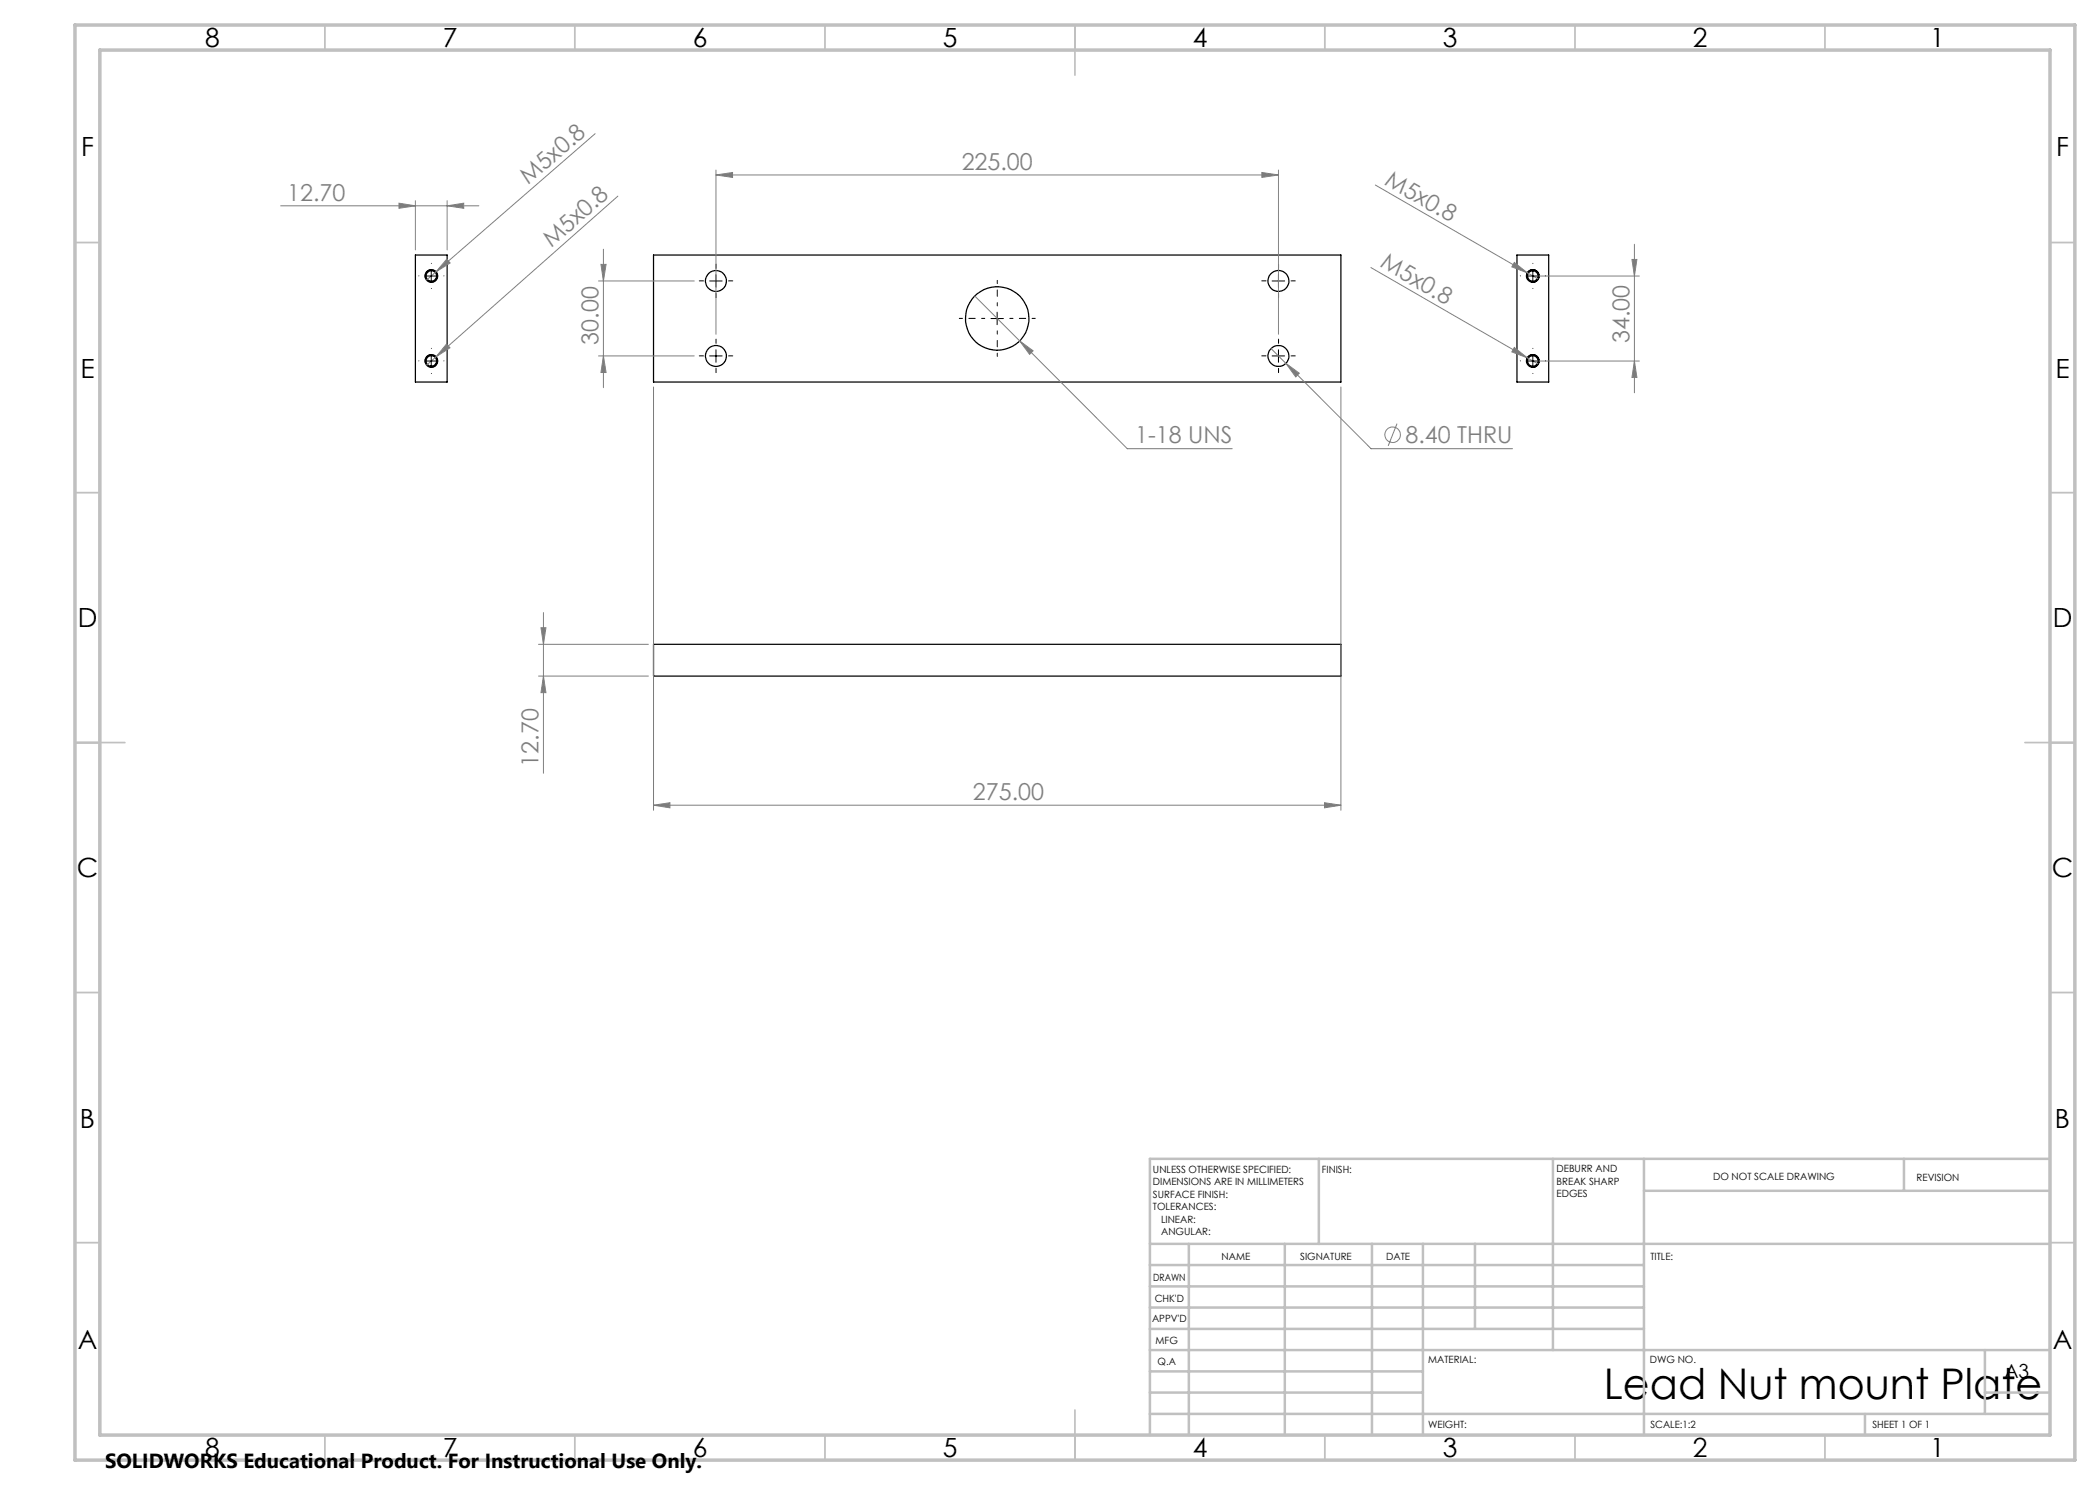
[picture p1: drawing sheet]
<svg xmlns="http://www.w3.org/2000/svg" width="420mm" height="297mm" viewBox="0 0 420 297" stroke-linecap="round" stroke-linejoin="round" font-family="sans-serif">
<g fill="none" stroke="#000" stroke-width=".25">
<path d="M83.1 51h6.3v25.4h-6.3zM130.7 51h137.5v25.4h-137.5zM303.4 51h6.3v25.4h-6.3zM306.4 54.1h.3M86.1 73.2h.3M130.7 128.9h137.5v6.3h-137.5z"/>
<circle cx="86.3" cy="55.2" r="1.26"/>
<circle cx="86.3" cy="55.2" r="1.05"/>
<circle cx="143.2" cy="56.2" r="2.1"/>
<circle cx="255.7" cy="56.2" r="2.1"/>
<circle cx="306.5" cy="55.2" r="1.27"/>
<circle cx="306.6" cy="55.2" r="1.04"/>
<circle cx="86.3" cy="72.2" r="1.26"/>
<circle cx="86.3" cy="72.2" r="1.05"/>
<circle cx="143.2" cy="71.2" r="2.1"/>
<circle cx="199.4" cy="63.7" r="6.3"/>
<circle cx="255.7" cy="71.2" r="2.09"/>
<circle cx="306.6" cy="72.2" r="1.26"/>
<circle cx="306.6" cy="72.2" r="1.04"/>
</g>
<g fill="none" stroke="#808080" stroke-width=".2">
<path d="M119 26.7l-31.8 27.7M123.6 39.2l-36.4 32.2M143.2 35l3.3-.5v1zM143.2 34v32.8M143.2 35h112.5M252.4 34.5l3.3 .5-3.3 .5zM255.7 34v32.8M275.1 37l30.4 17.6M56.1 41.2h39.7M79.8 40.6l3.3 .6-3.3 .5zM83.1 40.1v9.9M87.2 54.4l-1.9 1.6"/>
<path d="M89.4 51.8l.6 .8-2.8 1.8zM89.4 41.2l3.3-.6v1.1zM89.4 40.1v9.9M119.7 56.2h19.2M120.2 52.9h1l-.5 3.3zM120.7 49.8v27.7M194.9 59.2l9 9M274.2 53.5l31.3 18.1M302.9 52.5l2.6 2.1-3.1-1.2zM305.5 54.6l2.2 1.2M307.6 55.2h20.3M326.4 51.9h1l-.5 3.3z"/>
<path d="M326.9 48.9v29.7M87.2 71.4l-1.9 1.6M89.3 68.8l.7 .8-2.8 1.8zM119.7 71.2h19.2M120.7 71.2l.5 3.3h-1zM130.7 77.4v84.7M203.9 68.2l2.7 2-.7 .7zM203.9 68.2l21.6 21.5h21M254.2 69.7l3 3M257.2 72.7l2.7 1.9-.7 .8zM257.2 72.7l17 17h28.3M268.2 77.4v84.7"/>
<path d="M302.9 69.5l2.6 2.1-3.1-1.2zM305.5 71.6l2.2 1.2M307.6 72.2h20.3M326.9 72.2l.5 3.3h-1zM279.4 84.7l-1.8 4.5M107.7 128.9h22M107.7 135.2h22M108.2 125.6h1l-.5 3.3zM108.7 135.2l.5 3.3h-1zM108.7 122.5v32.2M130.7 161l3.3-.5v1.1zM130.7 161h137.5"/>
<path d="M264.9 160.5l3.3 .5-3.3 .6z"/>
<circle cx="278.5" cy="87" r="1.55"/>
</g>
<g fill="none" stroke="#000" stroke-width=".2">
<path d="M85 55.2h2.5M85.1 55.5a1.26 1.26 0 0 1 1.1-1.6 1.26 1.26 0 0 1 1.3 1.4 1.26 1.26 0 0 1-1.6 1.1M86.3 53.9v2.5M141.9 56.2h2.5M143.2 55v2.4M254.4 56.2h2.5M255.7 55v2.4M305.3 55.2h2.5M305.4 55.5a1.25 1.25 0 0 1 1.1-1.5 1.25 1.25 0 0 1 1.3 1.3 1.25 1.25 0 0 1-1.6 1.1M306.6 53.9v2.5M85 72.2h2.5M85.1 72.5a1.26 1.26 0 0 1 1.1-1.6 1.26 1.26 0 0 1 1.3 1.4 1.26 1.26 0 0 1-1.6 1.1"/>
<path d="M86.3 70.9v2.5M141.9 71.2h2.5M143.2 70v2.5M198.2 63.7h2.5M199.4 62.4v2.5M254.4 71.2h2.5M255.7 70v2.5M305.3 72.2h2.5M305.4 72.5a1.25 1.25 0 0 1 1.1-1.5 1.25 1.25 0 0 1 1.3 1.3 1.25 1.25 0 0 1-1.6 1.1M306.6 70.9v2.5"/>
</g>
<path d="M197 63.7h-5.1M199.5 61.2v-5.1M199.5 66.2v5.1M202 63.7h5.1" fill="none" stroke="#000" stroke-width=".2" stroke-dasharray="15.2 1.3 1.3 1.3" stroke-dashoffset="14.6"/>
<g fill="none" stroke="#000" stroke-width=".2" stroke-dasharray="15.2 1.3 1.3 1.3">
<path d="M83.8 55.2h.1M86.3 52.7h.1M86.3 57.7h.1M88.8 55.2h.1M140.7 56.2h-.8M143.2 53.7v-.9M143.2 58.7v.8M145.7 56.2h.9M253.2 56.2h-.8M255.7 53.7v-.9M255.7 58.7v.8M258.2 56.2h.9"/>
<path d="M304.1 55.2h.1M306.6 52.7h.1M306.6 57.7h.1M309.1 55.2h.1M83.8 72.2h.1M86.3 69.7h.1M86.3 74.7h.1M88.8 72.2h.1M140.7 71.2h-.8M143.2 68.7v-.9M143.2 73.7v.8M145.7 71.2h.9"/>
<path d="M253.2 71.2h-.8M255.7 68.7v-.9M255.7 73.7v.8M258.2 71.2h.9M304.1 72.2h.1M306.6 69.7h.1M306.6 74.7h.1M309.1 72.2h.1"/>
</g>
<g fill="none" stroke="#c0c0c0" stroke-width=".35">
<path d="M65 5v5M115 5v5M165 5v5M215 5v10M265 5v5M315 5v5M365 5v5M15 48.5h5M410 48.5h5M15 98.5h5M410 98.5h5M15 148.5h10"/>
<path d="M405 148.5h10M15 198.5h5M410 198.5h5M15 248.5h5M410 248.5h5M65 287v5M115 287v5M165 287v5M215 282v10M265 287v5M315 287v5M365 287v5"/>
</g>
<g fill="none" stroke="#c0c0c0" stroke-width=".5">
<path d="M263.8 231.8v17M310.6 231.8v38.2M328.8 231.8v55.2M328.8 238.2h81.2M380.8 231.8v6.4M410 231.8h-180v55.2M230 248.8h180M230 257.3h98.8M230 253h98.8M237.8 248.8v38.2M257 248.8v38.2M274.4 248.8v38.2"/>
<path d="M284.6 248.8v38.2M295 248.8v17M230 265.8h98.8M230 261.5h98.8M230 278.5h54.6M230 274.3h54.6M230 270h180M397 278.5h13M397 270v12.8M230 282.8h180M373 282.8v4.2"/>
</g>
<path d="M15 5h400v287h-400zM20 10h390v277h-390z" fill="none" stroke="#c0c0c0" stroke-width=".7"/>
<g fill="#808080">
<path d="M302.9 69.5l2.6 2.1-3.1-1.2z"/>
<path d="M302.9 52.5l2.6 2.1-3.1-1.2z"/>
<path d="M89.4 51.8l.6 .8-2.8 1.8z"/>
<path d="M89.3 68.8l.7 .8-2.8 1.8z"/>
<path d="M264.9 160.5l3.3 .5-3.3 .6zM130.7 161l3.3-.5v1.1z"/>
<path d="M143.2 35l3.3-.5v1zM252.4 34.5l3.3 .5-3.3 .5zM203.9 68.2l2 2.7 .7-.7zM257.2 72.7l2 2.7 .7-.8zM79.8 40.6l3.3 .6-3.3 .5zM89.4 41.2l3.3-.6v1.1z"/>
<path d="M120.2 52.9h1l-.5 3.3zM120.7 71.2l.5 3.3h-1zM326.4 51.9h1l-.5 3.3zM326.9 72.2l.5 3.3h-1zM108.2 125.6h1l-.5 3.3zM108.7 135.2l.5 3.3h-1z"/>
</g>
<text font-size="8.5" x="320.8" y="279.7">Lead Nut mount Plate</text>
<g font-size="5.3">
<text x="41" y="9.5">8</text>
<text x="88.5" y="9.5">7</text>
<text x="138.5" y="9.5">6</text>
<text x="188.5" y="9.5">5</text>
<text x="238.5" y="9.5">4</text>
<text x="288.5" y="9.5">3</text>
<text x="338.5" y="9.5">2</text>
<text x="386" y="9.5">1</text>
<text x="16.2" y="31.3">F</text>
<text x="411.2" y="31.3">F</text>
<text x="16.1" y="75.5">E</text>
<text x="411.1" y="75.5">E</text>
<text x="15.5" y="125.5">D</text>
<text x="410.5" y="125.5">D</text>
<text x="15.4" y="175.5">C</text>
<text x="410.4" y="175.5">C</text>
<text x="16" y="225.5">B</text>
<text x="411" y="225.5">B</text>
<text x="15.5" y="269.8">A</text>
<text x="410.5" y="269.8">A</text>
<text x="41" y="291.5">8</text>
<text x="88.5" y="291.5">7</text>
<text x="138.5" y="291.5">6</text>
<text x="188.5" y="291.5">5</text>
<text x="238.5" y="291.5">4</text>
<text x="288.5" y="291.5">3</text>
<text x="338.5" y="291.5">2</text>
<text x="386" y="291.5">1</text>
</g>
<g font-size="4.7" fill="#808080">
<text x="192.3" y="34">225.00</text>
<text x="57.4" y="40.1">12.70</text>
<text x="105.7" y="37" transform="rotate(-41 105.7 37)">M5x0.8</text>
<text x="276.7" y="36.8" transform="rotate(30 276.7 36.8)">M5x0.8</text>
<text x="110.3" y="49.6" transform="rotate(-41 110.3 49.6)">M5x0.8</text>
<text x="275.8" y="53.3" transform="rotate(30 275.8 53.3)">M5x0.8</text>
<text x="119.7" y="68.9" transform="rotate(-90 119.7 68.9)">30.00</text>
<text x="325.9" y="68.6" transform="rotate(-90 325.9 68.6)">34.00</text>
<text x="227" y="88.7">1-18 UNS</text>
<text x="281.1" y="88.6">8.40 THRU</text>
<text x="107.7" y="153.3" transform="rotate(-90 107.7 153.3)">12.70</text>
<text x="194.6" y="160">275.00</text>
</g>
<text font-size="4.1" x="21" y="293.7">SOLIDWORKS Educational Product. For Instructional Use Only.</text>
<text font-size="3.9" x="400.9" y="275.5">A3</text>
<g font-size="2">
<text x="230.6" y="234.6">UNLESS OTHERWISE SPECIFIED:</text>
<text x="230.6" y="237.1">DIMENSIONS ARE IN MILLIMETERS</text>
<text x="230.6" y="239.6">SURFACE FINISH:</text>
<text x="264.4" y="234.6">FINISH:</text>
<text x="311.3" y="234.5">DEBURR AND</text>
<text x="311.3" y="237">BREAK SHARP</text>
<text x="311.3" y="239.5">EDGES</text>
<text x="342.6" y="236">DO NOT SCALE DRAWING</text>
<text x="383.3" y="236.2">REVISION</text>
<text x="230.6" y="242.1">TOLERANCES:</text>
<text x="232.2" y="244.6">LINEAR:</text>
<text x="232.2" y="247.1">ANGULAR:</text>
<text x="244.3" y="252">NAME</text>
<text x="260" y="251.9">SIGNATURE</text>
<text x="277.2" y="251.9">DATE</text>
<text x="330.1" y="251.9">TITLE:</text>
<text x="230.6" y="256.1">DRAWN</text>
<text x="230.9" y="260.3">CHK'D</text>
<text x="230.4" y="264.4">APPV'D</text>
<text x="231.1" y="268.8">MFG</text>
<text x="231.5" y="273">Q.A</text>
<text x="285.6" y="272.5">MATERIAL:</text>
<text x="330" y="272.5">DWG NO.</text>
<text x="285.6" y="285.5">WEIGHT:</text>
<text x="330.1" y="285.6">SCALE:1:2</text>
<text x="374.5" y="285.6">SHEET 1 OF 1</text>
</g>
</svg>
